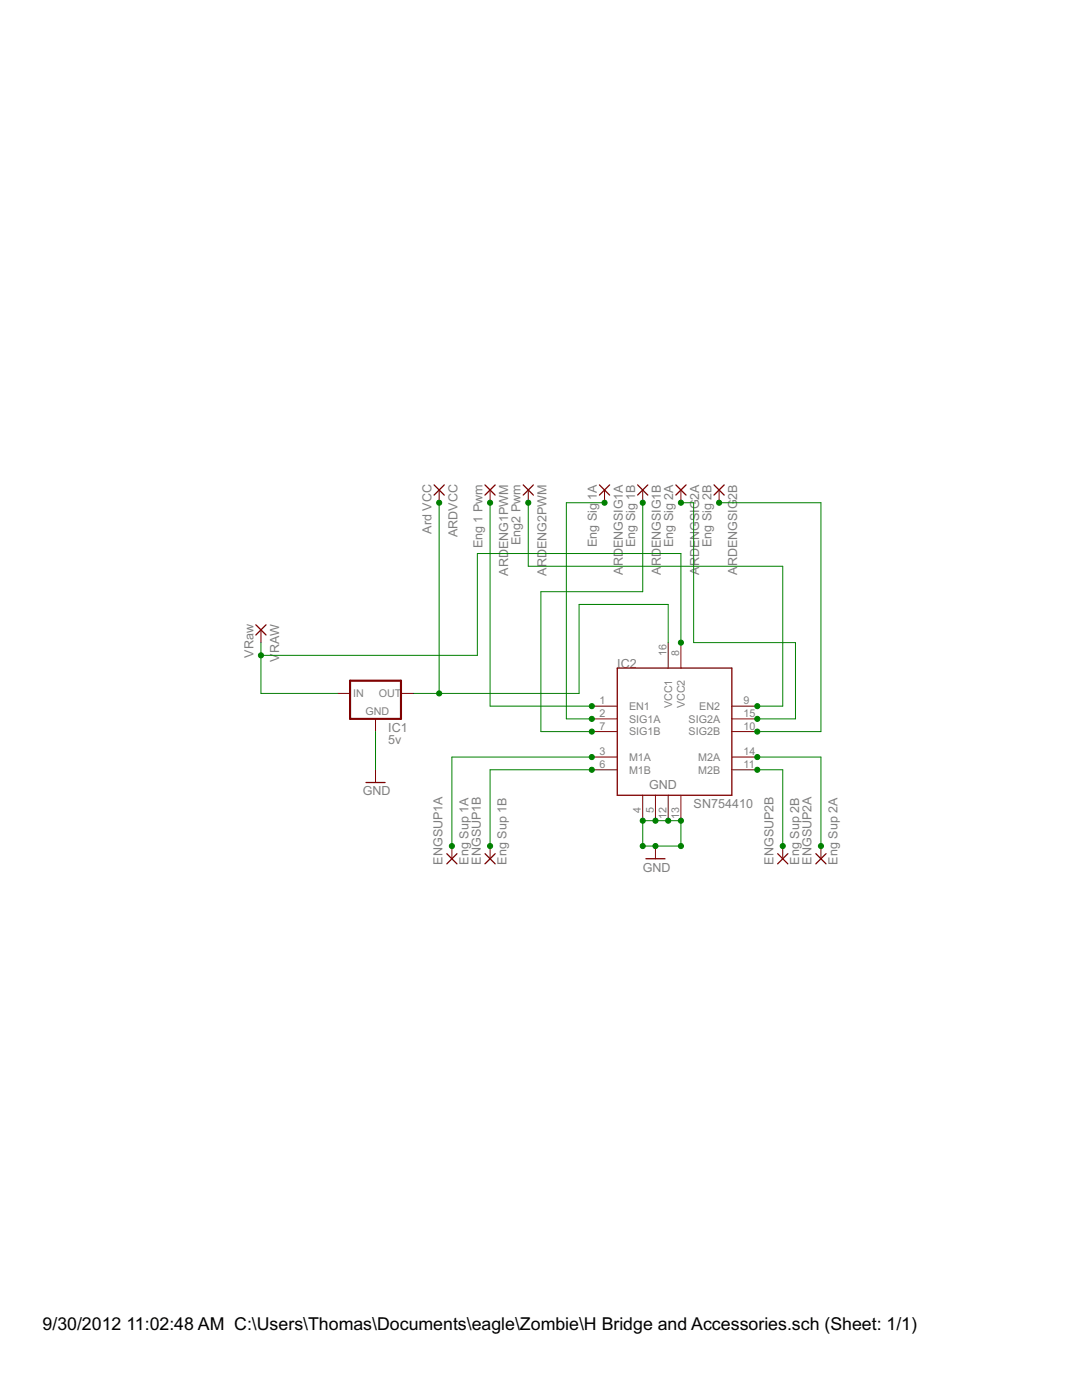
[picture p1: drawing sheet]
<svg xmlns="http://www.w3.org/2000/svg" width="216mm" height="279mm" viewBox="0 0 216 279" stroke-linecap="round" stroke-linejoin="round" font-family="sans-serif">
<path d="M69.8 135.8h10.2v7.7h-10.2z" fill="none" stroke="#800000" stroke-width=".42"/>
<g fill="none" stroke="#800000" stroke-width=".2">
<path d="M87.6 97.8v2.5M97.8 97.8v2.5M105.4 97.8v2.5M120.6 97.8v2.5M128.2 97.8v2.5M135.9 97.8v2.5M143.5 97.8v2.5M52.1 125.7v2.5M67.3 138.4h2.5M80 138.4h2.5M133.3 128.2v5.1M135.9 128.2v5.1"/>
<path d="M74.9 143.5v2.5M74.9 153.6v2.6M118.1 140.9h5.1M118.1 143.5h5.1M118.1 146h5.1M118.1 151.1h5.1M118.1 153.6h5.1M128.2 158.7v5.1M130.8 158.7v5.1M133.3 158.7v5.1M135.9 158.7v5.1M146 140.9h5.1"/>
<path d="M146 143.5h5.1M146 146h5.1M146 151.1h5.1M146 153.6h5.1M90.2 168.8v2.6M97.8 168.8v2.6M130.8 168.8v2.6M156.2 168.8v2.6M163.8 168.8v2.6"/>
</g>
<g fill="none" stroke="#800000" stroke-width=".25">
<path d="M86.6 96.8l2 2M88.6 96.8l-2 2M96.8 96.8l2 2M98.8 96.8l-2 2M104.4 96.8l2 2M106.4 96.8l-2 2M119.6 96.8l2 2M121.6 96.8l-2 2M127.2 96.8l2.1 2M129.3 96.8l-2.1 2M134.9 96.8l2 2M136.9 96.8l-2 2"/>
<path d="M142.5 96.8l2 2M144.5 96.8l-2 2M51.1 124.7l2 2M53.1 124.7l-2 2M123.2 133.3h22.8v25.4h-22.8zM73 156.2h3.8M89.2 170.4l2 2M91.2 170.4l-2 2M96.8 170.4l2 2M98.8 170.4l-2 2M128.9 171.4h3.8M155.2 170.4l2 2"/>
<path d="M157.2 170.4l-2 2M162.8 170.4l2 2M164.8 170.4l-2 2"/>
</g>
<g fill="none" stroke="#008000" stroke-width=".2">
<path d="M87.6 100.3v38.1M97.8 100.3v40.6h20.3M105.4 100.3v12.7h50.8v27.9h-5.1M120.6 100.3h-7.6v43.2h5.1M128.2 100.3v17.8h-20.3v27.9h10.2M135.9 100.3h2.5v27.9h20.3v15.3h-7.6M143.5 100.3h20.3v45.7h-12.7M52.1 128.2v10.2h15.2M133.3 128.2v-7.6h-17.8v17.8h-33M135.9 128.2v-17.7h-40.7v20.3h-43.1M74.9 146v7.6M118.1 153.6h-20.3v15.2"/>
<path d="M118.1 151.1h-27.9v17.7M151.1 153.6h5.1v15.2M151.1 151.1h12.7v17.7M128.2 163.8h7.7v5h-7.7z"/>
</g>
<g fill="#008000" stroke="#008000" stroke-width=".2">
<circle cx="135.9" cy="163.8" r=".51"/>
<circle cx="128.2" cy="163.8" r=".51"/>
<circle cx="130.8" cy="168.8" r=".51"/>
<circle cx="128.2" cy="168.8" r=".51"/>
<circle cx="135.9" cy="168.8" r=".51"/>
<circle cx="130.8" cy="163.8" r=".51"/>
<circle cx="133.3" cy="163.8" r=".51"/>
<circle cx="87.6" cy="138.4" r=".51"/>
<circle cx="87.6" cy="100.3" r=".51"/>
<circle cx="118.1" cy="140.9" r=".51"/>
<circle cx="97.8" cy="100.3" r=".51"/>
<circle cx="151.1" cy="140.9" r=".51"/>
<circle cx="105.4" cy="100.3" r=".51"/>
<circle cx="118.1" cy="143.5" r=".51"/>
<circle cx="120.6" cy="100.3" r=".51"/>
<circle cx="118.1" cy="146" r=".51"/>
<circle cx="128.2" cy="100.3" r=".51"/>
<circle cx="135.9" cy="100.3" r=".51"/>
<circle cx="151.1" cy="143.5" r=".51"/>
<circle cx="143.5" cy="100.3" r=".51"/>
<circle cx="151.1" cy="146" r=".51"/>
<circle cx="118.1" cy="151.1" r=".51"/>
<circle cx="90.2" cy="168.8" r=".51"/>
<circle cx="118.1" cy="153.6" r=".51"/>
<circle cx="97.8" cy="168.8" r=".51"/>
<circle cx="156.2" cy="168.8" r=".51"/>
<circle cx="151.1" cy="153.6" r=".51"/>
<circle cx="163.8" cy="168.8" r=".51"/>
<circle cx="151.1" cy="151.1" r=".51"/>
<circle cx="135.9" cy="128.2" r=".51"/>
<circle cx="52.1" cy="130.8" r=".51"/>
</g>
<g font-size="4">
<text x="8.5" y="265.5">9/30/2012</text>
<text x="25.2" y="265.5">11:02:48 AM C:\Users\Thomas\Documents\eagle\Zombie\H Bridge and Accessories.sch (Sheet: 1/1)</text>
</g>
<g font-size="2.8" fill="#808080">
<text x="119.1" y="99.7" transform="rotate(-90 119.1 99.7)">1A</text>
<text x="147.1" y="99.7" transform="rotate(-90 147.1 99.7)">2B</text>
<text x="86.1" y="106.5" transform="rotate(-90 86.1 106.5)">Ard VCC</text>
<text x="91.3" y="107.2" transform="rotate(-90 91.3 107.2)">ARDVCC</text>
<text x="96.3" y="109.4" transform="rotate(-90 96.3 109.4)">Eng 1 Pwm</text>
<text x="103.9" y="108.7" transform="rotate(-90 103.9 108.7)">Eng2 Pwm</text>
<text x="119.1" y="109.2" transform="rotate(-90 119.1 109.2)">Eng Sig</text>
<text x="126.7" y="109.2" transform="rotate(-90 126.7 109.2)">Eng Sig 1B</text>
<text x="134.3" y="109.2" transform="rotate(-90 134.3 109.2)">Eng Sig 2A</text>
<text x="142" y="109.2" transform="rotate(-90 142 109.2)">Eng Sig 2B</text>
<text x="101.4" y="114.9" transform="rotate(-90 101.4 114.9)">ARDENG1PWM</text>
<text x="109" y="114.9" transform="rotate(-90 109 114.9)">ARDENG2PWM</text>
<text x="124.3" y="114.7" transform="rotate(-90 124.3 114.7)">ARDENGSIG1A</text>
<text x="131.9" y="114.7" transform="rotate(-90 131.9 114.7)">ARDENGSIG1B</text>
<text x="139.5" y="114.7" transform="rotate(-90 139.5 114.7)">ARDENGSIG2A</text>
<text x="147.1" y="114.7" transform="rotate(-90 147.1 114.7)">ARDENGSIG</text>
<text x="50.6" y="131.2" transform="rotate(-90 50.6 131.2)">VRaw</text>
<text x="55.7" y="130.4" transform="rotate(-90 55.7 130.4)">RAW</text>
<text x="55.7" y="132" transform="rotate(-90 55.7 132)">V</text>
<text x="123.2" y="133.3">IC2</text>
<text x="77.5" y="148.5">5v</text>
<text x="77.5" y="146">IC1</text>
<text x="72.4" y="158.7">GND</text>
<text x="129.5" y="157.4">GND</text>
<text x="138.4" y="161.2">SN754410</text>
<text x="88.3" y="172.5" transform="rotate(-90 88.3 172.5)">ENGSUP1A</text>
<text x="93.5" y="172.5" transform="rotate(-90 93.5 172.5)">Eng Sup 1A</text>
<text x="95.9" y="172.5" transform="rotate(-90 95.9 172.5)">ENGSUP1B</text>
<text x="101.1" y="172.5" transform="rotate(-90 101.1 172.5)">Eng Sup 1B</text>
<text x="128.3" y="173.9">GND</text>
<text x="154.3" y="172.5" transform="rotate(-90 154.3 172.5)">ENGSUP2B</text>
<text x="159.5" y="172.5" transform="rotate(-90 159.5 172.5)">Eng Sup 2B</text>
<text x="161.9" y="172.5" transform="rotate(-90 161.9 172.5)">ENGSUP2A</text>
<text x="167.1" y="172.5" transform="rotate(-90 167.1 172.5)">Eng Sup 2A</text>
</g>
<g font-size="2.4" fill="#808080">
<text x="133" y="131" transform="rotate(-90 133 131)">16</text>
<text x="135.5" y="131" transform="rotate(-90 135.5 131)">8</text>
<text x="70.5" y="139">IN</text>
<text x="72.9" y="142.7">GND</text>
<text x="75.6" y="139">OUT</text>
<text x="119.7" y="140.6">1</text>
<text x="119.7" y="143.1">2</text>
<text x="125.5" y="141.7">EN1</text>
<text x="134.1" y="141.3" transform="rotate(-90 134.1 141.3)">VCC1</text>
<text x="136.6" y="141.3" transform="rotate(-90 136.6 141.3)">VCC2</text>
<text x="139.5" y="141.7">EN2</text>
<text x="148.4" y="140.6">9</text>
<text x="148.4" y="143.1">15</text>
<text x="119.7" y="145.7">7</text>
<text x="125.5" y="144.2">SIG1A</text>
<text x="125.5" y="146.8">SIG1B</text>
<text x="137.4" y="144.2">SIG2A</text>
<text x="137.4" y="146.8">SIG2B</text>
<text x="148.4" y="145.7">10</text>
<text x="119.7" y="150.7">3</text>
<text x="119.7" y="153.3">6</text>
<text x="125.5" y="151.8">M1A</text>
<text x="125.5" y="154.4">M1B</text>
<text x="139.3" y="151.9">M2A</text>
<text x="139.3" y="154.4">M2B</text>
<text x="148.4" y="150.7">14</text>
<text x="148.4" y="153.3">11</text>
<text x="127.9" y="162.2" transform="rotate(-90 127.9 162.2)">4</text>
<text x="130.4" y="162.2" transform="rotate(-90 130.4 162.2)">5</text>
<text x="133" y="163.4" transform="rotate(-90 133 163.4)">12</text>
<text x="135.5" y="163.4" transform="rotate(-90 135.5 163.4)">13</text>
</g>
</svg>
